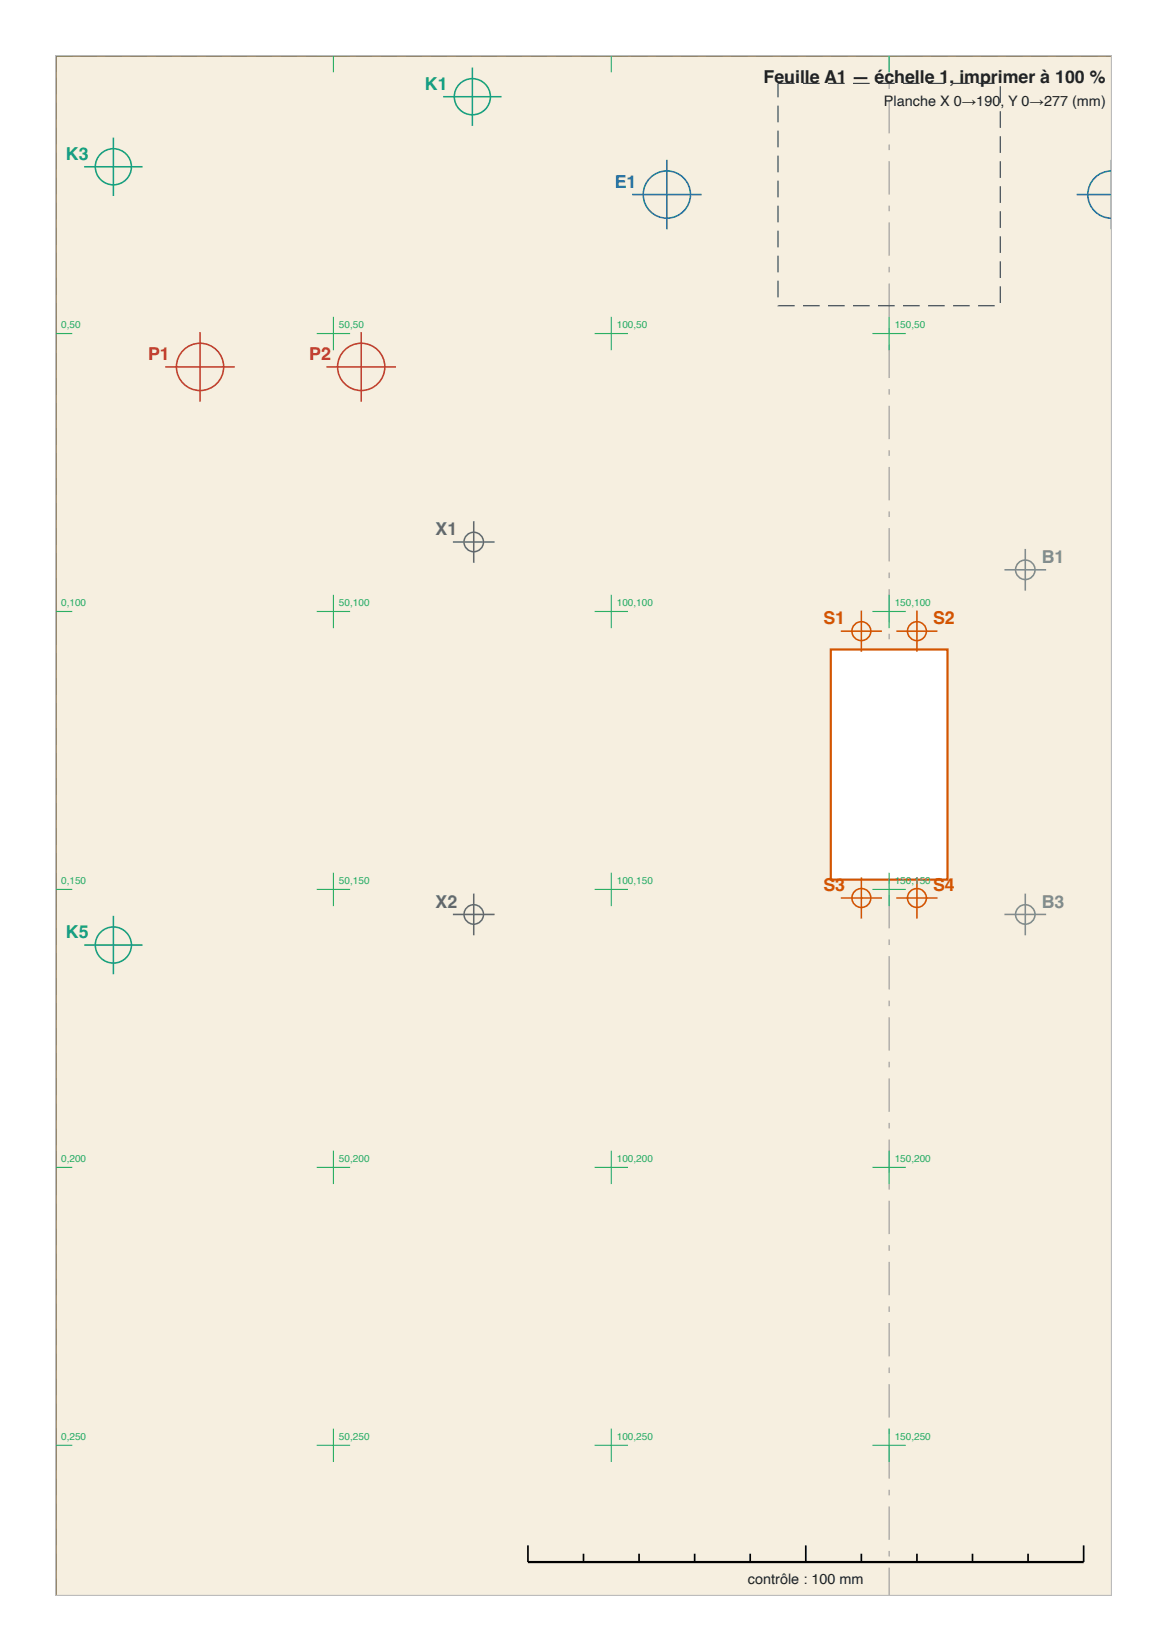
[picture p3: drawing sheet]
<svg xmlns="http://www.w3.org/2000/svg" width="210mm" height="297mm" viewBox="0 0 210 297" stroke-linecap="round" stroke-linejoin="round" font-family="sans-serif">
<path d="M10 10h190.1v277h-190.1z" fill="#f6efe0" stroke="#7a5c2e" stroke-width=".4"/>
<path d="M160 10v277" fill="none" stroke="#999" stroke-width=".2" stroke-dasharray="6 2 1 2" stroke-linecap="butt"/>
<path d="M10 10h190.1M140 15h40v40h-40zM10 287v-277" fill="none" stroke="#2c3e50" stroke-width=".2" stroke-dasharray="3 1.5" stroke-linecap="butt"/>
<path d="M149.5 116.8h21v41.4h-21z" fill="#fff" stroke="#d35400" stroke-width=".4"/>
<g fill="none" stroke="#c0392b" stroke-width=".28">
<path d="M36 59.8v12.5M65 59.8v12.5M29.8 66h12.5M58.7 66h12.6"/>
<circle cx="36" cy="66" r="4.3"/>
<circle cx="65" cy="66" r="4.3"/>
</g>
<g fill="none" stroke="#d35400" stroke-width=".28">
<path d="M151.3 113.5h7.4M155 109.8v7.4M161.3 113.5h7.4M165 109.8v7.4M155 157.8v7.4M165 157.8v7.4M151.3 161.5h7.4M161.3 161.5h7.4"/>
<circle cx="155" cy="113.5" r="1.7"/>
<circle cx="165" cy="113.5" r="1.7"/>
<circle cx="155" cy="161.5" r="1.7"/>
<circle cx="165" cy="161.5" r="1.7"/>
</g>
<g fill="none" stroke="#2471a3" stroke-width=".28">
<path d="M113.8 35h12.5M120 28.7v12.6M193.7 35h6.4M200 28.7v12.6M200.1 30.8a4.2 4.2 0 0 0-4.3 4.2 4.2 4.2 0 0 0 4.3 4.2"/>
<circle cx="120" cy="35" r="4.3"/>
</g>
<g fill="none" stroke="#16a085" stroke-width=".28">
<path d="M79.7 17.4h10.6M85 12.2v10.4M15.2 30h10.4M20.4 24.7v10.6M15.2 170h10.4M20.4 164.8v10.5"/>
<circle cx="85" cy="17.4" r="3.3"/>
<circle cx="20.4" cy="30" r="3.3"/>
<circle cx="20.4" cy="170" r="3.3"/>
</g>
<g fill="none" stroke="#7f8c8d" stroke-width=".28">
<path d="M184.5 98.8v7.4M180.8 102.5h7.4M180.8 164.5h7.4M184.5 160.7v7.6"/>
<circle cx="184.5" cy="102.5" r="1.75"/>
<circle cx="184.5" cy="164.5" r="1.75"/>
</g>
<g fill="none" stroke="#5d6d7e" stroke-width=".28">
<path d="M81.5 97.5h7.5M85.2 93.7v7.6M81.5 164.5h7.5M85.2 160.7v7.6"/>
<circle cx="85.2" cy="97.5" r="1.75"/>
<circle cx="85.2" cy="164.5" r="1.75"/>
</g>
<g fill="none" stroke="#27ae60" stroke-width=".2">
<path d="M10 10h3M10 10v3M57 10h6M60 10v3M107 10h6M110 10v3M157 10h6M160 10v3M10 60h3M10 57v6M57 60h6M60 57v6"/>
<path d="M107 60h6M110 57v6M157 60h6M160 57v6M10 110h3M10 107v6M57 110h6M60 107v6M107 110h6M110 107v6M157 110h6M160 107v6"/>
<path d="M10 160h3M10 157v6M57 160h6M60 157v6M107 160h6M110 157v6M157 160h6M160 157v6M10 210h3M10 207v6M57 210h6M60 207v6"/>
<path d="M107 210h6M110 207v6M157 210h6M160 207v6M10 257v6M60 257v6M110 257v6M160 257v6M10 260h3M57 260h6M107 260h6M157 260h6"/>
</g>
<path d="M10 10h190v277h-190z" fill="none" stroke="#bbb" stroke-width=".2"/>
<path d="M95 281h100" fill="none" stroke="#000" stroke-width=".4"/>
<path d="M95 278v3M105 279.5v1.5M115 279.5v1.5M125 279.5v1.5M135 279.5v1.5M145 278v3M155 279.5v1.5M165 279.5v1.5M175 279.5v1.5M185 279.5v1.5M195 278v3" fill="none" stroke="#000" stroke-width=".3"/>
<g font-size="3.2" fill="#16a085">
<text x="76.5" y="16.2">K1</text>
<text x="11.9" y="28.8">K3</text>
<text x="11.9" y="168.8">K5</text>
</g>
<text font-size="3.2" fill="#222" x="137.4" y="15">Feuille A1 — échelle 1, imprimer à 100 %</text>
<text font-size="3.2" fill="#2471a3" x="110.6" y="33.8">E1</text>
<g font-size="3.2" fill="#c0392b">
<text x="26.6" y="64.8">P1</text>
<text x="55.6" y="64.8">P2</text>
</g>
<g font-size="3.2" fill="#5d6d7e">
<text x="78.4" y="96.3">X1</text>
<text x="78.4" y="163.3">X2</text>
</g>
<g font-size="3.2" fill="#7f8c8d">
<text x="187.5" y="101.3">B1</text>
<text x="187.5" y="163.3">B3</text>
</g>
<g font-size="3.2" fill="#d35400">
<text x="148.2" y="112.3">S1</text>
<text x="167.9" y="112.3">S2</text>
<text x="148.2" y="160.3">S3</text>
<text x="167.9" y="160.3">S4</text>
</g>
<g font-size="2.6" fill="#222">
<text x="159.1" y="19">Planche X 0→190,</text>
<text x="181.4" y="19">Y 0→277 (mm)</text>
<text x="134.6" y="285">contrôle : 100 mm</text>
</g>
<g font-size="1.8" fill="#27ae60">
<text x="11" y="59">0,50</text>
<text x="61" y="59">50,50</text>
<text x="111" y="59">100,50</text>
<text x="161" y="59">150,50</text>
<text x="11" y="109">0,100</text>
<text x="61" y="109">50,100</text>
<text x="111" y="109">100,100</text>
<text x="161" y="109">150,100</text>
<text x="11" y="159">0,150</text>
<text x="61" y="159">50,150</text>
<text x="111" y="159">100,150</text>
<text x="161" y="159">150,150</text>
<text x="11" y="209">0,200</text>
<text x="61" y="209">50,200</text>
<text x="111" y="209">100,200</text>
<text x="161" y="209">150,200</text>
<text x="11" y="259">0,250</text>
<text x="61" y="259">50,250</text>
<text x="111" y="259">100,250</text>
<text x="161" y="259">150,250</text>
</g>
</svg>
